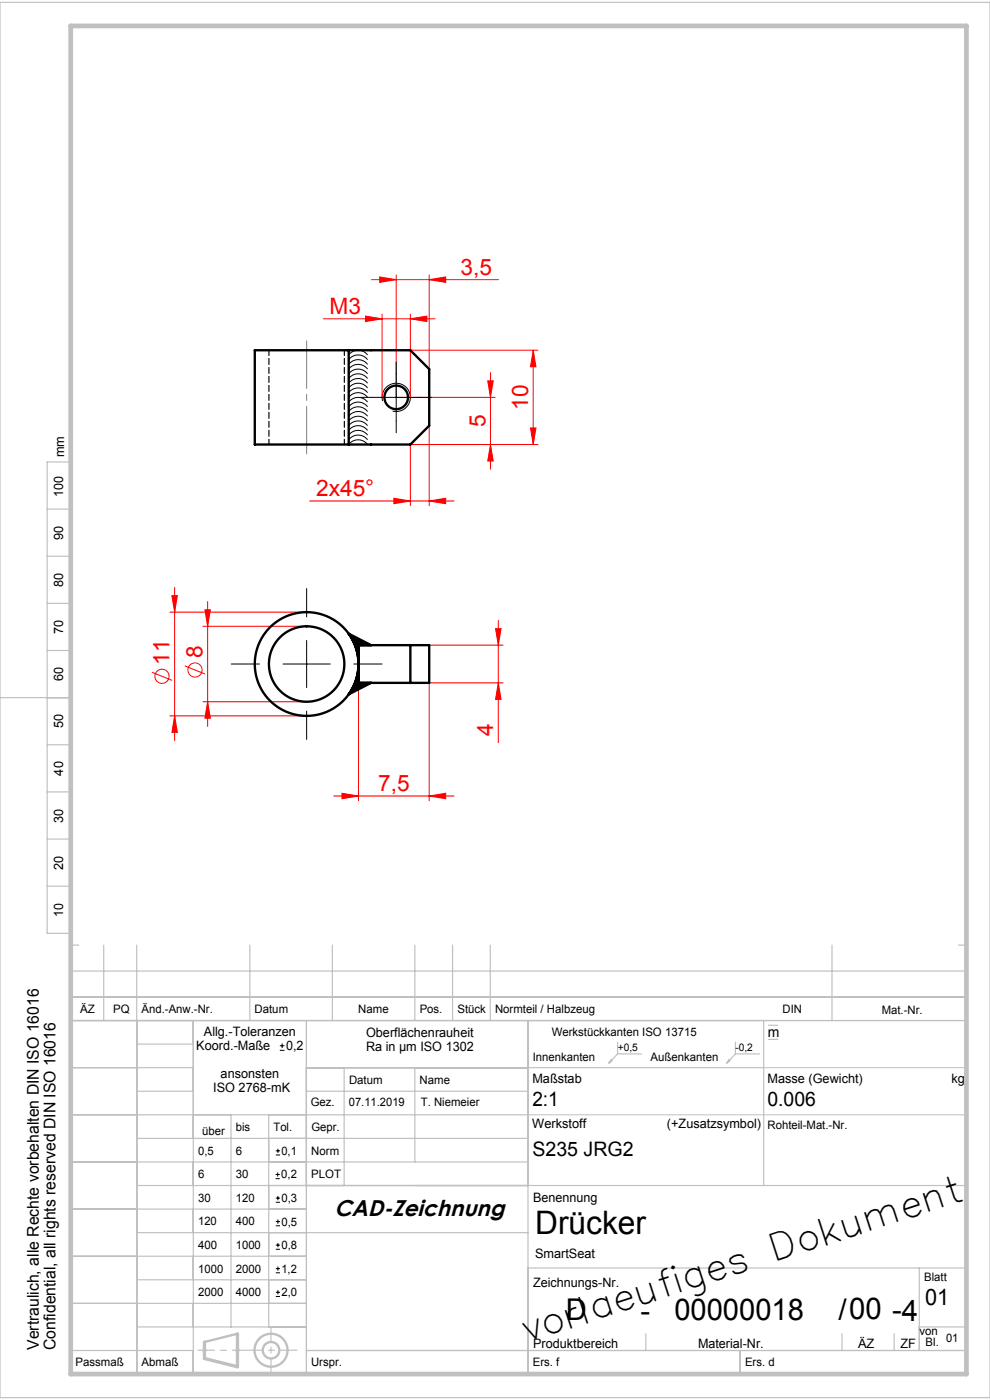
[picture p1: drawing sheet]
<svg xmlns="http://www.w3.org/2000/svg" width="210mm" height="297mm" viewBox="0 0 210 297" stroke-linecap="round" stroke-linejoin="round" font-family="sans-serif">
<g fill="none" stroke="#f00" stroke-width=".21">
<path d="M36 129.9h29M36.5 126.4h1.1l-.6 3.5zM37 124.6v32.5M43 132.9h22M43.5 129.4h1.1l-.6 3.5zM44 127.6v26.5M91 136.9h15.7M105.1 133.4h1.2l-.6 3.5zM105.7 131.6v26M32.2 142.6l4.3 1.7M36 151.9h29M37 151.9l.6 3.5h-1.1z"/>
<path d="M39.2 141.3l4.3 1.7M43 148.9h22M44 148.9l.6 3.5h-1.1zM76 144.9v25M105.7 144.9l.6 3.5h-1.2zM106.7 144.9h-15.7v25M70.8 168.9h25.5M72.5 168.3l3.5 .6-3.5 .5zM91 168.9l3.5-.6v1.1z"/>
<circle cx="34.4" cy="143.5" r="1.5"/>
<circle cx="41.4" cy="142.1" r="1.5"/>
</g>
<path d="M112 236.5h93M162 226.5h43M42.9 286.4h1M43 286.1l.7 .7M43.4 285.9v1M43.7 286.1l-.7 .7M49.9 286.4h1M50 286.1l.7 .7M50.4 285.9v1M50.7 286.1l-.7 .7" fill="none" stroke="#c0c0c0" stroke-width=".21"/>
<g fill="none" stroke="#c0c0c0" stroke-width=".5">
<path d="M50.4 282.9l-7 1.8"/>
<circle cx="57.5" cy="286.4" r="3.5"/>
<circle cx="57.5" cy="286.4" r="1.75"/>
</g>
<path d="M57.5 291v-9.2" fill="none" stroke="#c0c0c0" stroke-width=".25" stroke-dasharray="6.3 1.3 1.3 1.3" stroke-dashoffset="3.7"/>
<path d="M42 286.4h21" fill="none" stroke="#c0c0c0" stroke-width=".25" stroke-dasharray="6.3 1.3 1.3 1.3" stroke-dashoffset="2.8"/>
<g fill="none" stroke="#c0c0c0" stroke-width=".25">
<path d="M0 .5h210v296h-210zM10 98h5v100h-5zM10 108h5M10 118h5M10 128h5M10 138h5M0 148h15M10 158h5M10 168h5M10 178h5M10 188h5M15 198.5v93h190v-85.5h-190"/>
<path d="M15 216.5h190M15 211.5h190M15 200.5h1.7M22 200.5v16M29 200.5v91M41 216.5v75M53 200.5v16M65 216.5v75M70.5 200.5v16M88 200.5v16M96 200.5v16M104 200.5v16"/>
<path d="M112 216.5v75M162 216.5v35M163 217.5h2M176.5 200.5v16M203.3 200.5h1.7M15 226.5h26M15 236.5h97M29 221.5h12M29 231.5h12M49 236.5v45M57 236.5v45M65 226.5h97"/>
<path d="M65 231.5h47M73 226.5v25M88 226.5v20M129.6 224.9l.2 .2-.6 .4zM131 221.1v2.5M131 223.6h5.1M131 223.6l-1.8 1.9M154.6 224.9l.2 .2-.6 .4zM156 223.6h5.1M156 221.1v2.5M156 223.6l-1.8 1.9M163 220.5h2"/>
<path d="M15 246.5h97M15 256.5h50M29 251.5h176M29 241.5h83M15 266.5h50M15 276.5h50M29 261.5h83M29 271.5h36M112 269h93M195 269v17.5M15 286.5h26M29 281.5h36"/>
<path d="M65 286.5h140M137 283v3.5M157 286.5v5M178.6 283v3.5M189.7 283v3.5M195 281.5h10"/>
</g>
<path d="M50.4 282.9v7l-7-1.7v-3.5" fill="none" stroke="#c0c0c0" stroke-width=".7"/>
<path d="M15 5.5h190v286h-190z" fill="none" stroke="#c0c0c0" stroke-width="1"/>
<path d="M65 124.9v6M65 135.9v10M49 140.9h6M60 140.9h10M65 150.9v6M75 140.9h6" fill="none" stroke="#000" stroke-width=".21"/>
<g fill="#f00">
<path d="M72.5 168.3l3.5 .6-3.5 .5zM91 168.9l3.5-.6v1.1z"/>
<path d="M36.5 126.4h1.1l-.6 3.5zM37 151.9l.6 3.5h-1.1zM43.5 129.4h1.1l-.6 3.5zM44 148.9l.6 3.5h-1.1z"/>
<path d="M105.1 133.4h1.2l-.6 3.5zM105.7 144.9l.6 3.5h-1.2z"/>
</g>
<path d="M74 134.4a11 11 0 0 1 2 6.5v-4h2.7zM76 140.9a11 11 0 0 1-2 6.4l4.7-2.4h-2.7z" fill-rule="evenodd" fill="#000"/>
<g fill="none" stroke="#000" stroke-width=".21">
<path d="M74 79.3a2.5 2.5 0 0 1 4 0M74 78.3a2.5 2.5 0 0 1 4 0M74 77.3a2.5 2.5 0 0 1 4 0M74 76.3a2.5 2.5 0 0 1 4 0M74 75.3a2.5 2.5 0 0 1 4 0M84 76.8v15M74 94.3a2.5 2.5 0 0 1 4 0M74 93.3a2.5 2.5 0 0 1 4 0M74 92.3a2.5 2.5 0 0 1 4 0M74 91.3a2.5 2.5 0 0 1 4 0M74 90.3a2.5 2.5 0 0 1 4 0M74 89.3a2.5 2.5 0 0 1 4 0"/>
<path d="M74 88.3a2.5 2.5 0 0 1 4 0M74 87.3a2.5 2.5 0 0 1 4 0M74 86.3a2.5 2.5 0 0 1 4 0M74 85.3a2.5 2.5 0 0 1 4 0M74 84.3a2.5 2.5 0 0 1 4 0M74 83.3a2.5 2.5 0 0 1 4 0M74 82.3a2.5 2.5 0 0 1 4 0M74 81.3a2.5 2.5 0 0 1 4 0M74 80.3a2.5 2.5 0 0 1 4 0M76.5 84.3h15M81.1 85.1a3 3 0 0 1 2.7-3.8 3 3 0 0 1 3.2 3.3 3 3 0 0 1-3.7 2.6M59.4 222.8h.9"/>
<path d="M59.4 221.8h.9M59.8 221.4v.9M58.5 250h.8M58.5 249.2h.8M58.5 259.2h.9M58.5 255.1h.9M58.5 254.2h.9M58.5 245h.9M58.5 244.1h.9M58.9 248.7v.9M58.9 253.7v.9M58.9 258.7v.9"/>
<path d="M58.9 243.7v.9M58.5 265h.9M58.5 264.1h.9M58.5 260h.9M58.5 275h.9M58.5 274.2h.9M58.5 270h.9M58.5 269.1h.9M58.9 263.7v.9M58.9 273.7v.9M58.9 268.7v.9"/>
</g>
<g fill="none" stroke="#f00" stroke-width=".21">
<path d="M78.8 59.3h26.9M80.5 58.7l3.5 .6-3.5 .6zM84 58.3v26h21M91 59.3l3.5-.6v1.2zM91 58.3v20M68.6 67.6h23.7M77.5 67.1l3.5 .5-3.5 .6zM81 66.6v17.7M87 74.3h27.1M87 67.6l3.5-.5v1.1zM87 66.6v17.7M104 79.1v20.5"/>
<path d="M113.1 74.3l.6 3.5h-1.2zM113.1 74.3v20M91 90.3v17M103.5 80.8h1.1l-.6 3.5zM104 94.3l.6 3.5h-1.1zM112.5 90.8h1.2l-.6 3.5zM114.1 94.3h-27.1v13M65.7 106.3h30.6M83.5 105.7l3.5 .6-3.5 .6zM91 106.3l3.5-.6v1.2z"/>
</g>
<path d="M65 72.3v24" fill="none" stroke="#808080" stroke-width=".21" stroke-dasharray="15.2 1.3 1.3 1.3" stroke-dashoffset="5.1"/>
<g fill="#f00">
<path d="M91 59.3l3.5-.6v1.2zM80.5 58.7l3.5 .6-3.5 .6zM91 106.3l3.5-.6v1.2zM83.5 105.7l3.5 .6-3.5 .6z"/>
<path d="M77.5 67.1l3.5 .5-3.5 .6zM87 67.6l3.5-.5v1.1z"/>
<path d="M113.1 74.3l.6 3.5h-1.2zM112.5 90.8h1.2l-.6 3.5zM103.5 80.8h1.1l-.6 3.5zM104 94.3l.6 3.5h-1.1z"/>
</g>
<g fill="none" stroke="#000" stroke-width=".5">
<path d="M74 74.3h-20v20h20M74 74.3h13l4 4v12l-4 4h-13M74 74.3v20M76 136.9h15v8h-15zM78.7 136.9l-4.7-2.5a11 11 0 0 1 0 12.9l4.7-2.4M87 136.9v8"/>
<circle cx="84" cy="84.3" r="2.5"/>
<circle cx="65" cy="140.9" r="11"/>
<circle cx="65" cy="140.9" r="8"/>
</g>
<path d="M57 74.3v20M73 94.3v-20" fill="none" stroke="#000" stroke-width=".25" stroke-dasharray="1.3 .6" stroke-dashoffset=".2"/>
<text font-size="7.8" x="112.2" y="284.6" transform="rotate(-18 112.2 284.6)">vorlaeufiges Dokument</text>
<text font-size="6.9" x="113.5" y="261.7">Drücker</text>
<g font-size="6.3">
<text x="120" y="279.9">D</text>
<text x="135.8" y="280.2">-</text>
<text x="143" y="279.9">00000018</text>
<text x="177.8" y="280">/00 -4</text>
</g>
<g font-size="4.8" fill="#f00">
<text x="97.7" y="58.3">3,5</text>
<text x="69.9" y="66.6">M3</text>
<text x="112" y="87" transform="rotate(-90 112 87)">10</text>
<text x="103" y="90.6" transform="rotate(-90 103 90.6)">5</text>
<text x="67.1" y="105.2">2x45°</text>
<text x="36" y="141" transform="rotate(-90 36 141)">11</text>
<text x="43" y="139.7" transform="rotate(-90 43 139.7)">8</text>
<text x="104.6" y="156.2" transform="rotate(-90 104.6 156.2)">4</text>
<text x="80.2" y="167.8">7,5</text>
</g>
<g font-size="4.8">
<text x="70.9" y="257.9">CAD-Zeichnung</text>
<text x="196.2" y="276.8">01</text>
</g>
<g font-size="4.2">
<text x="112.9" y="234.7">2:1</text>
<text x="162.8" y="234.6">0.006</text>
<text x="112.9" y="245.1">S235 JRG2</text>
</g>
<g font-size="3.4">
<text x="8.3" y="286.4" transform="rotate(-90 8.3 286.4)">Vertraulich, alle Rechte vorbehalten DIN ISO 16016</text>
<text x="11.8" y="286.4" transform="rotate(-90 11.8 286.4)">Confidential, all rights reserved DIN ISO 16016</text>
</g>
<text font-size="3" x="162.9" y="220">m</text>
<g font-size="2.7">
<text x="13.6" y="97" transform="rotate(-90 13.6 97)">mm</text>
<text x="13.4" y="105.5" transform="rotate(-90 13.4 105.5)">100</text>
<text x="13.4" y="114.5" transform="rotate(-90 13.4 114.5)">90</text>
<text x="13.4" y="124.5" transform="rotate(-90 13.4 124.5)">80</text>
<text x="13.4" y="134.5" transform="rotate(-90 13.4 134.5)">70</text>
<text x="13.4" y="144.5" transform="rotate(-90 13.4 144.5)">60</text>
<text x="13.4" y="154.5" transform="rotate(-90 13.4 154.5)">50</text>
<text x="13.4" y="164.5" transform="rotate(-90 13.4 164.5)">40</text>
<text x="13.4" y="174.5" transform="rotate(-90 13.4 174.5)">30</text>
<text x="13.4" y="184.5" transform="rotate(-90 13.4 184.5)">20</text>
<text x="13.4" y="194.5" transform="rotate(-90 13.4 194.5)">10</text>
<text x="43.3" y="219.8">Allg.-Toleranzen</text>
<text x="77.7" y="219.9">Oberflächenrauheit</text>
<text x="41.6" y="222.8">Koord.-Maße</text>
<text x="60.7" y="222.8">0,2</text>
<text x="77.6" y="222.9">Ra in µm ISO 1302</text>
<text x="45.2" y="231.8">ISO 2768-mK</text>
<text x="46.8" y="228.8">ansonsten</text>
<text x="112.9" y="229.8">Maßstab</text>
<text x="162.8" y="229.8">Masse (Gewicht)</text>
<text x="201.8" y="229.7">kg</text>
<text x="112.9" y="239.4">Werkstoff</text>
<text x="141.5" y="239.4">(+Zusatzsymbol)</text>
<text x="113.1" y="255">Benennung</text>
<text x="113.5" y="266.8">SmartSeat</text>
<text x="113.1" y="272.9">Zeichnungs-Nr.</text>
<text x="113.1" y="286">Produktbereich</text>
<text x="148.1" y="285.9">Material-Nr.</text>
<text x="182" y="285.9">ÄZ</text>
<text x="191" y="285.9">ZF</text>
</g>
<g font-size="2.5">
<text x="17" y="215">ÄZ</text>
<text x="24" y="215">PQ</text>
<text x="30" y="215">Änd.-Anw.-Nr.</text>
<text x="54" y="215">Datum</text>
<text x="76" y="215">Name</text>
<text x="89" y="215">Pos.</text>
<text x="97" y="215">Stück</text>
<text x="105" y="215">Normteil / Halbzeug</text>
<text x="166" y="215">DIN</text>
<text x="187" y="215">Mat.-Nr.</text>
<text x="117" y="219.8">Werkstückkanten ISO 13715</text>
<text x="113" y="225">Innenkanten</text>
<text x="138" y="225">Außenkanten</text>
<text x="74" y="230">Datum</text>
<text x="89" y="230">Name</text>
<text x="50" y="240">bis</text>
<text x="58" y="240">Tol.</text>
<text x="65.9" y="234.7">Gez.</text>
<text x="66" y="240">Gepr.</text>
<text x="74" y="234.7">07.11.2019</text>
<text x="89.3" y="234.7">T. Niemeier</text>
<text x="162.8" y="239.4">Rohteil-Mat.-Nr.</text>
<text x="42" y="245">0,5</text>
<text x="42.9" y="240.8">über</text>
<text x="50.1" y="245">6</text>
<text x="59.7" y="245">0,1</text>
<text x="66" y="245">Norm</text>
<text x="42" y="250">6</text>
<text x="50" y="250">30</text>
<text x="59.7" y="250">0,2</text>
<text x="66" y="250">PLOT</text>
<text x="42" y="255">30</text>
<text x="50" y="255">120</text>
<text x="59.7" y="255">0,3</text>
<text x="42" y="260">120</text>
<text x="50" y="260">400</text>
<text x="59.7" y="260">0,5</text>
<text x="42.1" y="270">1000</text>
<text x="42.1" y="265">400</text>
<text x="50" y="270">2000</text>
<text x="50" y="265">1000</text>
<text x="59.7" y="265">0,8</text>
<text x="59.7" y="270">1,2</text>
<text x="42" y="275">2000</text>
<text x="50" y="275">4000</text>
<text x="59.7" y="275">2,0</text>
<text x="196" y="271.8">Blatt</text>
<text x="195" y="283.3">von</text>
<text x="196.3" y="285.6">Bl.</text>
<text x="200.7" y="284.7">01</text>
<text x="16" y="289.8">Passmaß</text>
<text x="30" y="289.8">Abmaß</text>
<text x="66" y="289.8">Urspr.</text>
<text x="113" y="289.8">Ers. f</text>
<text x="158" y="289.8">Ers. d</text>
</g>
<g font-size="2.2">
<text x="131" y="222.9">+0,5</text>
<text x="156" y="222.9">-0,2</text>
</g>
</svg>
